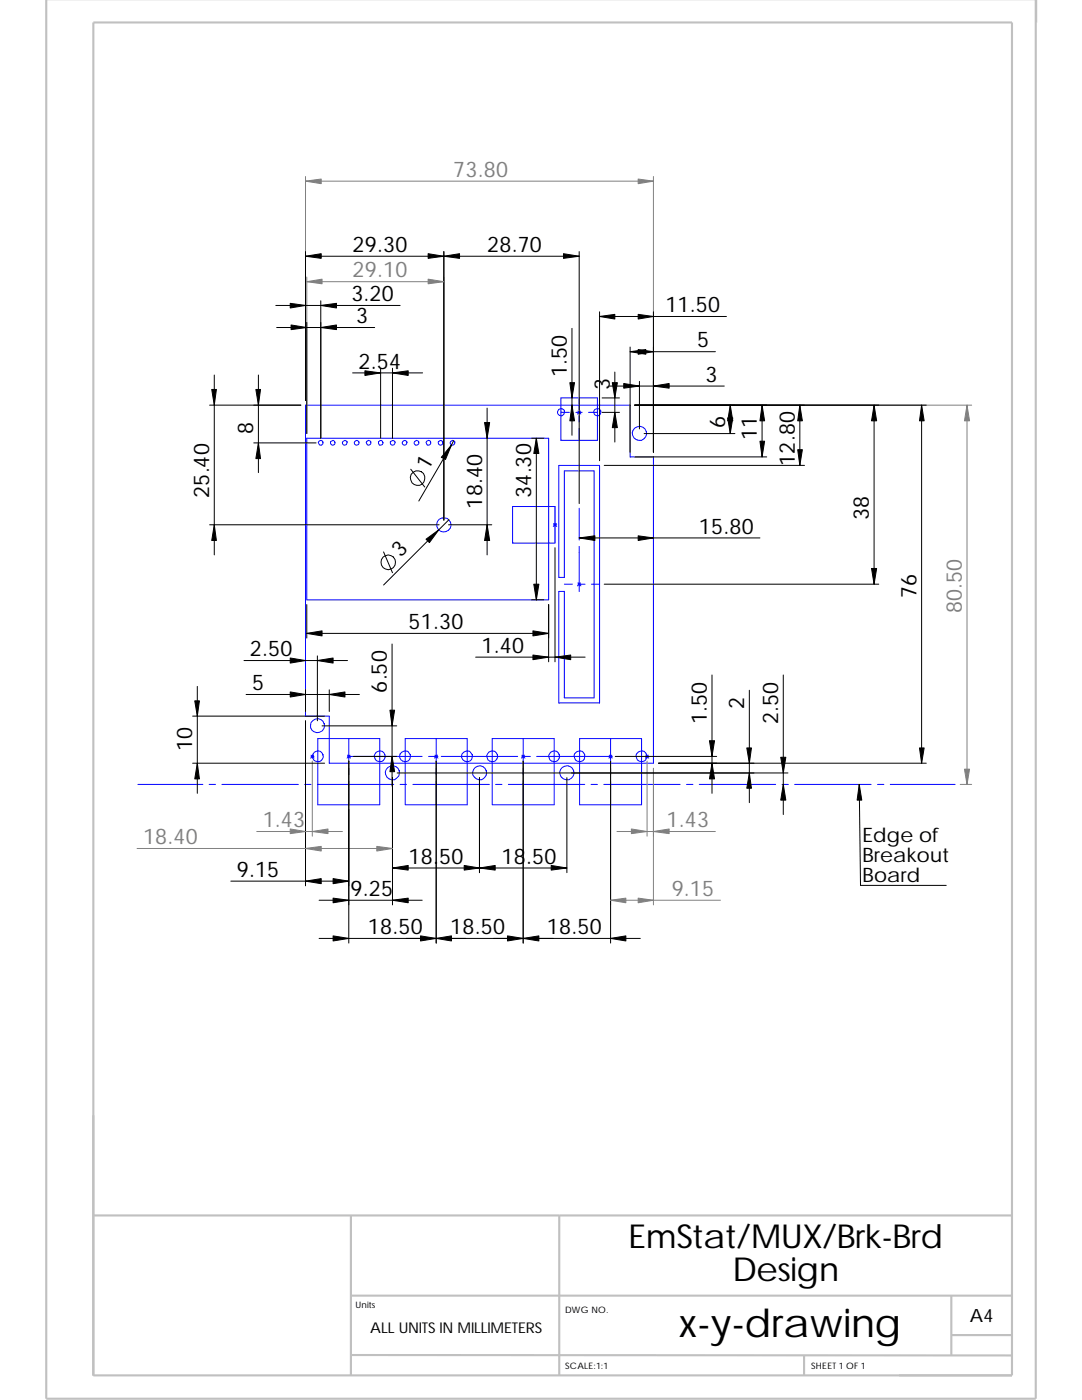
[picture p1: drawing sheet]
<svg xmlns="http://www.w3.org/2000/svg" width="216mm" height="279mm" viewBox="0 0 216 279" stroke-linecap="round" stroke-linejoin="round" font-family="sans-serif">
<path d="M9.2 -.1v279.2h197.5v-279.2M206.8 0v4.5M18.6 242.6h183.3M70 242.6v32M70 258.6h131.9M111.6 242.6v32M189.8 258.5v11.9M18.6 274.5h183.3v-270h-183.3v270.1M70 270.4l131.9 .1M160.4 270.4v4.1M189.8 266.4h12.2" fill="none" stroke="#c0c0c0" stroke-width=".42"/>
<g fill="none" stroke="#00f" stroke-width=".2">
<path d="M111.9 79.4h7.3v8.5h-7.3zM115.6 79.4v2.3M61 80.9h64.7v10.3h4.7v61.1h-64.7v-9.4h-4.7zM61.2 87.5h48.3v32.2h-48.3zM111.5 92.9h8.1v47.4h-8.1v-22.3h1.1v21.3h5.9v-45.3h-5.9v21.2h-1.1zM111.9 82.3h1.7M114.9 82.3h1.3M115.3 82l.6 .6M115.6 82v.6M115.6 83v1.2M115.6 85.5v2.4M115.8 82l-.6 .6"/>
<path d="M117.4 82.3h1.8M102.3 101.1h8.4v7.3h-8.4zM110.5 104.7h.6M110.5 104.5l.6 .6M111 104.5l-.6 .6M112.6 116.6h1.6M115.3 116.6h1.5M115.3 116.3l.6 .6M115.6 101.4v6.4M115.6 109.1v8.9M115.8 116.3l-.6 .6M118 116.6h1.6"/>
<path d="M27.5 156.5h13M41.7 156.5h1.3M44.3 156.5h15.2M60.8 156.5h1.3M62.1 151h.6M62.1 150.7l.6 .6M62.3 150.7v.6M62.6 150.7l-.6 .6M63.3 156.5h15.3M63.4 147.4h12.4v13.2h-12.4zM69.3 151h14.9M69.3 150.7l.6 .6"/>
<path d="M69.6 147.4v4.7M69.6 153.3v1.3M69.6 155.9v4.7M69.8 150.7l-.5 .6M79.8 156.5h1.3M80.9 147.4h12.3v13.2h-12.3zM82.4 156.5h15.2M85.5 151h1.9M86.8 150.7l.6 .6M87 147.4v4.7M87 153.3v1.3M87 155.9v4.7"/>
<path d="M87.3 150.7l-.6 .6M88.1 151h15.2M98.2 147.4h12.4v13.2h-12.4zM98.9 156.5h1.3M101.4 156.5h15.3M104.1 151h1.7M104.1 150.7l.6 .6M104.4 147.4v4.7M104.4 153.3v1.3M104.4 155.9v4.7M104.6 150.7l-.5 .6M107.1 151h15.1"/>
<path d="M115.7 147.4h12.3v13.2h-12.3zM117.9 156.5h1.3M120.5 156.5h15.2M121.6 150.7l.6 .6M121.8 147.4v4.7M121.8 153.3v1.3M121.8 155.9v4.7M122.1 150.7l-.6 .6M128.9 151h.6M128.9 150.7l.6 .6M129.1 150.7v.6M129.4 150.7l-.6 .6"/>
<path d="M137 156.5h1.3M139.5 156.5h15.3M156 156.5h1.3M158.6 156.5h15.2M175.1 156.5h1.3M177.6 156.5h13"/>
<circle cx="64" cy="88.4" r=".48"/>
<circle cx="66.4" cy="88.4" r=".45"/>
<circle cx="68.8" cy="88.4" r=".48"/>
<circle cx="71.2" cy="88.4" r=".48"/>
<circle cx="73.6" cy="88.4" r=".48"/>
<circle cx="76" cy="88.4" r=".46"/>
<circle cx="78.4" cy="88.4" r=".48"/>
<circle cx="80.8" cy="88.4" r=".48"/>
<circle cx="83.1" cy="88.4" r=".48"/>
<circle cx="85.5" cy="88.4" r=".48"/>
<circle cx="87.9" cy="88.4" r=".45"/>
<circle cx="90.3" cy="88.4" r=".48"/>
<circle cx="111.9" cy="82.3" r=".71"/>
<circle cx="119.2" cy="82.2" r=".72"/>
<circle cx="127.6" cy="86.5" r="1.41"/>
<circle cx="88.5" cy="104.7" r="1.43"/>
<circle cx="63.4" cy="144.8" r="1.39"/>
<circle cx="63.4" cy="150.9" r="1.07"/>
<circle cx="75.8" cy="150.9" r="1.07"/>
<circle cx="78.3" cy="154.2" r="1.41"/>
<circle cx="80.9" cy="150.9" r="1.07"/>
<circle cx="93.2" cy="150.9" r="1.07"/>
<circle cx="95.7" cy="154.2" r="1.38"/>
<circle cx="98.2" cy="150.9" r="1.07"/>
<circle cx="110.6" cy="150.9" r="1.07"/>
<circle cx="113.1" cy="154.2" r="1.41"/>
<circle cx="115.7" cy="150.9" r="1.07"/>
<circle cx="128" cy="150.9" r="1.07"/>
</g>
<g fill="none" stroke="#808080" stroke-width=".2">
<path d="M61 35.2v44.7M61 36.2h69.4M130.4 35.2v55.1M61.2 55.3v31.2M61.2 56.2h27.4M88.6 55.3v48.5M126.7 80.9h67.2M193 80.9v75.6M61 143.8v26.5M62.3 151.9v15M78.3 155.2v15.1M121.8 151.9v28.7"/>
<path d="M129.1 151.9v15M130.4 153.3v27.3M191.6 156.5h2.3M27.3 169.3h51M51.2 165.9h17.1M121.8 179.7h22M123.1 165.9h19.6"/>
</g>
<g fill="none" stroke="#000" stroke-width=".2">
<path d="M61 50.2v29.7M61 51.1h54.6M88.6 50.2v53.6M115.6 50.2v50.3M42.8 74.8v35.9M51.6 74.8v19.5M55 61h24.8M55.2 65.4h19.6M61.2 64.3v22.2M64 60v27.5M70.4 74.4h13.9M75.9 73.5v14"/>
<path d="M78.3 73.5v14M114.1 65.5v21.4M119.6 62.2v29.7M119.6 63.2h25.3M120.1 79.4h3.5M121.7 77h22.8M122.7 74.3v13.9M125.7 69.3v21M125.7 70.2h17M127.6 76.1v9.5M130.4 62.2v28.1M41.8 80.9h18.2"/>
<path d="M50.6 88.4h12.5M82 93.6l2.8 3.6M90.5 88l-6.9 12M97.2 81.4v29.3M106.1 87.5h2.4M107 87.5v32.2M120.1 82.3h3.5M120.6 92.9h39.9M126.7 80.9h58.1M126.7 91.2h26.3M128.5 86.5h18.1M145.7 80.9v5.6"/>
<path d="M152.1 80.9v10.3M159.6 80.9v12M174.4 80.9v35.7M183.9 80.9v71.4M41.8 104.7h45.8M76.5 110.2l1.8 4.1M89.5 104.7h8.6M89.6 103.7l-13.1 13.1M106.1 119.7h2.4M110.7 109.3v22.8M115.6 107.4h36M120.6 116.6h54.7"/>
<path d="M39.4 137v21.3M48.7 131.8h20.6M49.1 138.6h22.6M61 137.7v4.3M61.2 120.7v6.6M61.2 126.4h48.3M63.3 130.9v12.9M65.7 137.7v4.3M78.2 128.5v28.4M94.9 131.1h21.9M109.5 120.7v11.4M142.1 134.7v23.6"/>
<path d="M149.5 137.8v22.4M156.3 134.7v27.9M38.4 152.3h26.4M38.4 142.9h26.4M61 143.8v33M64.3 144.9h14.9M69.6 151.9v36.3M70.5 151h8.7M78.3 155.2v25.4M79.2 154.3h78M87 151.9v36.3M95.7 155.2v19"/>
<path d="M104.4 151.9v36.3M113.1 155.2v19M121.8 151.9v36.3M122.8 151h20.2M131.4 152.3h53.4M171.4 156.5l.3 20.2h17.1M46.1 175.9h23.5M63.7 179.7h20.5M78.3 173.2h34.8M63.7 187.3h64.1"/>
<circle cx="83.3" cy="95.4" r="1.48"/>
<circle cx="77.5" cy="112.2" r="1.47"/>
</g>
<g fill="#808080" stroke="#808080" stroke-width=".2">
<path d="M127.3 35.7l3.1 .5-3.1 .5z"/>
<path d="M61 36.2l3.1-.5v1z"/>
<path d="M85.4 55.7l3.2 .5-3.2 .4z"/>
<path d="M61.2 56.2l3.1-.5v.9z"/>
<path d="M130.4 165.9l3.1-.5v1z"/>
<path d="M126 165.4l3.1 .5-3.1 .5z"/>
<path d="M121.8 179.7l3.1-.5v1z"/>
<path d="M127.3 179.2l3.1 .5-3.1 .5z"/>
<path d="M62.3 165.9l3.1-.5v1z"/>
<path d="M57.9 165.4l3.1 .5-3.1 .5z"/>
<path d="M193 80.9l.5 3.1h-1.1z"/>
<path d="M192.4 153.5h1.1l-.5 3z"/>
<path d="M75.2 168.9l3.1 .4-3.1 .5z"/>
<path d="M61 169.3l3.1-.4v.9z"/>
</g>
<g fill="#000" stroke="#000" stroke-width=".2">
<path d="M61 51.1l3.1-.5v1zM85.4 50.6l3.2 .5-3.2 .5zM88.6 51.1l3.1-.5v1zM112.4 50.6l3.2 .5-3.2 .5zM57.9 60.5l3.1 .5-3.1 .5zM58.1 64.9l3.1 .5-3.1 .4zM64 61l3.1-.5v1zM64 65.4l3.1-.5v.9zM72.8 74l3.1 .4-3.1 .5zM78.3 74.4l3.1-.4v.9zM113.7 76.4h.9l-.5 3zM119.6 63.2l3.1-.5v1z"/>
<path d="M122.2 76.4h1l-.5 3zM125.7 70.2l3.2-.4v.9zM124.5 76.5l3.1 .5-3.1 .5zM127.3 69.8l3.1 .4-3.1 .5zM127.3 62.7l3.1 .5-3.1 .5zM130.4 77l3.1-.5v1zM42.2 77.7h1l-.4 3.2zM51.6 88.4l.4 3.1h-.9zM51.1 77.7h.9l-.4 3.2zM90.1 88.8l-1.2 2.9-.8-.4zM96.7 84.3h1l-.5 3.2zM107 87.5l.5 3h-1z"/>
<path d="M114.1 80.9l.5 3.1h-.9zM122.7 82.3l.5 3h-1zM145.2 83.4h1l-.5 3.1zM145.7 80.9l.5 3.1h-1zM152.1 80.9l.5 3.1h-1zM151.6 88.1h1l-.5 3.1zM159.2 89.7h.9l-.5 3.2zM159.6 80.9l.5 3.1h-.9zM174.4 80.9l.5 3.1h-1zM183.9 80.9l.5 3.1h-.9zM42.8 104.7l.4 3.2h-1zM85 107.6l2.5-1.9-1.8 2.6z"/>
<path d="M97.2 104.7l.5 3.2h-1zM106.5 116.6h1l-.5 3.1zM115.6 107.4l3.1-.5v1zM127.3 106.9l3.1 .5-3.1 .5zM173.9 113.5h1l-.5 3.1zM57.9 138.1l3.1 .5-3.1 .5zM57.9 131.3l3.1 .5-3.1 .5zM61.2 126.4l3.1-.5v1zM63.3 131.8l3.2-.5v1zM65.7 138.6l3.1-.5v1zM106.3 125.9l3.2 .5-3.2 .5zM106.3 130.7l3.2 .4-3.2 .6z"/>
<path d="M110.7 131.1l3.2-.4v1zM39.4 152.3l.4 3.1h-.9zM38.9 139.9h.9l-.4 3zM77.8 141.7h.9l-.5 3.2zM78.2 151l.5 3h-.9zM141.6 147.8h1l-.5 3.2zM142.1 152.3l.5 3.1h-1zM149.5 154.3l.4 3h-.9zM149 149.3h.9l-.4 3zM156.3 156.5l.5 3.2h-1zM155.8 151.1h1l-.5 3.2zM171.4 156.5l.6 3.2h-1z"/>
<path d="M183.5 149.3h.9l-.5 3zM61 175.9l3.1-.6v1.1zM66.5 175.3l3.1 .6-3.1 .5zM66.5 179.2l3.1 .5-3.1 .5zM78.3 179.7l3.1-.5v1zM78.3 173.2l3.1-.5v1zM95.7 173.2l3.1-.5v1zM92.6 172.7l3.1 .5-3.1 .5zM110 172.7l3.1 .5-3.1 .5zM66.5 186.8l3.1 .5-3.1 .5zM83.9 186.8l3.1 .5-3.1 .5zM87 187.3l3.1-.5v1z"/>
<path d="M104.4 187.3l3.1-.5v1zM101.3 186.8l3.1 .5-3.1 .5zM121.8 187.3l3.1-.5v1z"/>
</g>
<text font-size="7.9" x="135.4" y="266.8">x-y-drawing</text>
<g font-size="6.6">
<text x="125.4" y="249">EmStat/MUX/Brk-Brd</text>
<text x="146.1" y="255.7">Design</text>
</g>
<g font-size="4.3" fill="#808080">
<text x="90.4" y="35.3">73.80</text>
<text x="70.4" y="55.4">29.10</text>
<text x="191.9" y="122.4" transform="rotate(-90 191.9 122.4)">80.50</text>
<text x="52.4" y="165.1">1.43</text>
<text x="133" y="165.1">1.43</text>
<text x="28.5" y="168.5">18.40</text>
<text x="134" y="178.8">9.15</text>
</g>
<g font-size="4.3">
<text x="70.4" y="50.3">29.30</text>
<text x="97.2" y="50.3">28.70</text>
<text x="70.1" y="60.1">3.20</text>
<text x="71" y="64.5">3</text>
<text x="132.8" y="62.3">11.50</text>
<text x="139.1" y="69.3">5</text>
<text x="71.5" y="73.6">2.54</text>
<text x="113.1" y="75.3" transform="rotate(-90 113.1 75.3)">1.50</text>
<text x="121.7" y="77.9" transform="rotate(-90 121.7 77.9)">3</text>
<text x="140.8" y="76.2">3</text>
<text x="50.5" y="86.7" transform="rotate(-90 50.5 86.7)">8</text>
<text x="144.7" y="85.4" transform="rotate(-90 144.7 85.4)">6</text>
<text x="151" y="87.9" transform="rotate(-90 151 87.9)">11</text>
<text x="85.4" y="94" transform="rotate(-60 85.4 94)">1</text>
<text x="158.6" y="93" transform="rotate(-90 158.6 93)">12.80</text>
<text x="41.7" y="99.4" transform="rotate(-90 41.7 99.4)">25.40</text>
<text x="96.2" y="101.5" transform="rotate(-90 96.2 101.5)">18.40</text>
<text x="106" y="99.4" transform="rotate(-90 106 99.4)">34.30</text>
<text x="139.5" y="106.5">15.80</text>
<text x="173.4" y="103.8" transform="rotate(-90 173.4 103.8)">38</text>
<text x="79.9" y="111.3" transform="rotate(-45 79.9 111.3)">3</text>
<text x="182.9" y="119.4" transform="rotate(-90 182.9 119.4)">76</text>
<text x="81.5" y="125.6">51.30</text>
<text x="49.9" y="131">2.50</text>
<text x="96.1" y="130.3">1.40</text>
<text x="50.3" y="137.8">5</text>
<text x="77.2" y="138.3" transform="rotate(-90 77.2 138.3)">6.50</text>
<text x="148.5" y="141.5" transform="rotate(-90 148.5 141.5)">2</text>
<text x="38.4" y="149.9" transform="rotate(-90 38.4 149.9)">10</text>
<text x="141.1" y="144.5" transform="rotate(-90 141.1 144.5)">1.50</text>
<text x="155.3" y="144.5" transform="rotate(-90 155.3 144.5)">2.50</text>
<text x="81.5" y="172.4">18.50</text>
<text x="100.1" y="172.4">18.50</text>
<text x="47.2" y="175">9.15</text>
<text x="69.9" y="178.8">9.25</text>
<text x="73.4" y="186.4">18.50</text>
<text x="89.8" y="186.4">18.50</text>
<text x="109.1" y="186.4">18.50</text>
</g>
<g font-size="4">
<text x="172.1" y="168">Edge of</text>
<text x="172.1" y="172">Breakout</text>
<text x="172.1" y="175.9">Board</text>
</g>
<text font-size="3.6" x="193.5" y="263.8">A4</text>
<text font-size="3" x="73.8" y="265.9">ALL UNITS IN MILLIMETERS</text>
<g font-size="1.8">
<text x="71" y="260.9">Units</text>
<text x="112.8" y="262">DWG NO.</text>
<text x="112.8" y="273.3">SCALE:1:1</text>
<text x="161.9" y="273.2">SHEET 1 OF 1</text>
</g>
</svg>
